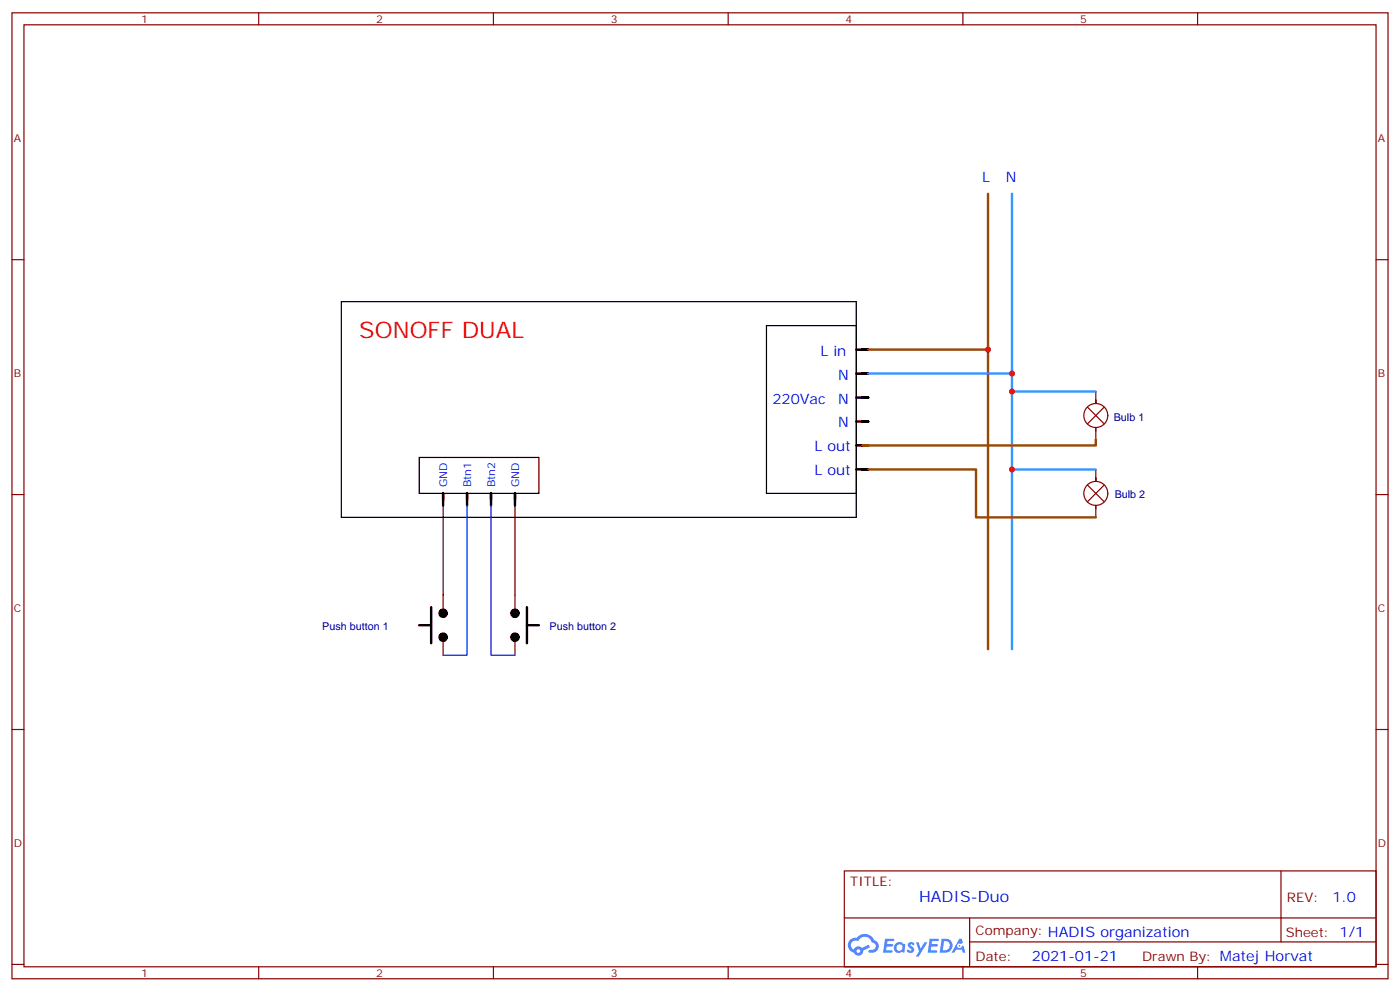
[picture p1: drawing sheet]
<svg xmlns="http://www.w3.org/2000/svg" width="412mm" height="292mm" viewBox="0 0 412 292" stroke-linecap="round" stroke-linejoin="round" font-family="sans-serif">
<g fill="none" stroke="#870000" stroke-width=".35">
<path d="M3.5 3.8h405.4v284.3h-405.4zM7.1 7.3h398.2v277.3h-398.2zM76.2 3.8v3.5M145.3 3.8v3.5M214.5 3.8v3.5M283.6 3.8v3.5M352.8 3.8v3.5M3.5 76.4h3.6M405.3 76.4h3.6M3.5 145.6h3.6M405.3 145.6h3.6M3.5 214.7h3.6"/>
<path d="M405.3 214.7h3.6M248.7 256.4h156.6v28.2h-156.6zM377.3 256.4v20.9M248.7 270.2h156.5M285.6 277.3h119.6M285.6 270.2v14.1M3.5 283.9h3.6M76.2 284.6v3.5M145.3 284.6v3.5M214.5 284.6v3.5M283.6 284.6v3.5M352.8 284.6v3.5"/>
<path d="M405.3 283.9h3.6"/>
</g>
<g fill="#5487ff">
<path d="M267.7 277.5a1.22 1.22 0 0 1 1.7 .3l-.4 .6a.47 .47 0 0 0-.3-.4 .47 .47 0 0 0-.5 .2l.1 .2a1.14 1.14 0 0 1 .8 1.7 1.14 1.14 0 0 1-1.9 0l-.2-.2 .5-.5 .7 .4a.29 .29 0 0 0 .3-.2 .29 .29 0 0 0-.2-.4 1.04 1.04 0 0 1-.6-1.7z"/>
<path d="M260.7 276.3h2.4l.3 .2-.2 .5h-1.8l-.1 .9h1.5l.3 .4-.3 .3h-1.6l-.2 1.1 1.7 .1 .2 .3-.2 .3h-2.6z"/>
<path d="M273.8 276.3h2.4l.3 .2-.1 .5h-1.8l-.2 .9h1.6l.3 .4-.4 .3h-1.6l-.1 1.1 1.7 .1 .2 .3-.2 .3h-2.6z"/>
<path d="M282.6 276.3h.7l.3 1.2-.6 .4a.69 .69 0 0 0-1 .2 .69 .69 0 0 0 .4 1 .69 .69 0 0 0 .9-.6l.5-.3 .6 2.2h-.8l-.2-.8h-1.8l-.5 .8h-.8z"/>
<path d="M269.8 277.4h.8l.6 1.8 1.1-1.8h.9l-2.6 4.2h-.8l.9-1.6z"/>
<path d="M277.4 276.3l-.6 4.1h1.3a2.11 2.11 0 0 0 2.5-2.1 2.11 2.11 0 0 0-2.5-2zM278.1 277a1.39 1.39 0 0 1 1.7 1.4 1.39 1.39 0 0 1-1.8 1.3h-.3z"/>
<path d="M263.7 277.9a1.54 1.54 0 0 0-.1 2.2 1.54 1.54 0 0 0 2.2 .1l.6 .2 .3-2.3-.2-.2h-.4a1.49 1.49 0 0 0-2.4 0zM264 278.9a.94 .94 0 0 1 1.8 0 .94 .94 0 0 1-1.8 0z"/>
<path d="M250.4 276.7a2.18 2.18 0 0 0 1.1 3.7 1.44 1.44 0 0 0 1.6 .9 1.44 1.44 0 0 0 1.2-1.5l2-1-.5-.7-1.9 .9a1.47 1.47 0 0 0-2.4 .5 1.39 1.39 0 0 1-.7-2 1.39 1.39 0 0 1 2-.4 2.12 2.12 0 0 1 2.2-1.3 2.12 2.12 0 0 1 1.9 1.7 1.14 1.14 0 0 1 1.1 1.4 1.14 1.14 0 0 1-1.7 .7 .43 .43 0 0 0-.5 .4 .43 .43 0 0 0 .4 .5 1.98 1.98 0 0 0 2.5-1.3 1.98 1.98 0 0 0-1.2-2.5 3.1 3.1 0 0 0-5.3-.7l-.9 .1zM252.3 280a.55 .55 0 0 1 1.1 0 .55 .55 0 0 1-1.1 0z"/>
<circle cx="282.6" cy="278.4" r=".26"/>
</g>
<path d="M100.5 88.8h151.7v63.5h-151.7zM225.8 95.8h26.4v49.4h-26.4zM123.5 134.7h35.2v10.5h-35.2zM130.5 148.8v26.4M151.7 148.8v26.4" fill="none" stroke="#000" stroke-width=".35"/>
<g fill="none" stroke="#000" stroke-width=".71">
<path d="M252.2 102.9h3.6h-1.8M252.2 110h3.6h-1.8M252.2 117h3.6h-1.8M252.2 124.1h3.6h-1.8M252.2 131.1h3.6h-1.8M252.2 138.2h3.6h-1.8M130.5 147v-1.8v3.6M137.6 147v-1.8v3.6M144.6 147v-1.8v3.6M151.7 147v-1.8v3.6M127 178.8v10.5M155.2 178.8v10.5"/>
<path d="M123.5 184h3.5M155.2 184h3.5"/>
</g>
<g fill="none" stroke="#870000" stroke-width=".35">
<path d="M130.5 175.2v5.3M151.7 175.2v5.3M130.5 187.6v5.3M151.7 187.6v5.3"/>
<circle cx="322.8" cy="122.3" r="3.5"/>
<circle cx="322.8" cy="145.2" r="3.5"/>
</g>
<g fill="#000" stroke="#000" stroke-width=".71">
<circle cx="130.5" cy="180.5" r="1.06"/>
<circle cx="130.5" cy="187.6" r="1.06"/>
<circle cx="151.7" cy="187.6" r="1.06"/>
<circle cx="151.7" cy="180.5" r="1.06"/>
</g>
<path d="M137.6 148.8v44.1h-7.1M144.6 148.8v44.1h7.1" fill="none" stroke="#00f" stroke-width=".35"/>
<path d="M320.3 119.8l5 5M322.8 117.7v1.1v-1.1M322.8 115.3v3.5M325.3 119.8l-5 5M322.8 126.9v-1.1v3.6M322.8 138.2v3.5M320.3 142.8l5 4.9M322.8 149.8v-1v3.5M322.8 140.7v1v-1M325.3 142.8l-5 4.9" fill="none" stroke="#850000" stroke-width=".35"/>
<path d="M291 57v134.1M255.8 102.9h35.2M255.8 138.2h31.7v14.1h35.3M322.8 129.4v1.7h-68.8" fill="none" stroke="#964a00" stroke-width=".71"/>
<path d="M298.1 57v134.1M255.8 110h42.3M298.1 115.3h24.7M298.1 138.2h24.7" fill="none" stroke="#39f" stroke-width=".71"/>
<g fill="#c00">
<circle cx="291" cy="102.9" r=".88"/>
<circle cx="298.1" cy="115.3" r=".88"/>
<circle cx="298.1" cy="138.2" r=".88"/>
<circle cx="298.1" cy="110" r=".88"/>
</g>
<text font-size="6.7" fill="#f00" x="105.8" y="99.4">SONOFF DUAL</text>
<text font-size="4.6" fill="#00f" x="270.8" y="265.4">HADIS-Duo</text>
<g font-size="4.2" fill="#00f">
<text x="289.3" y="53.5">L</text>
<text x="296.3" y="53.5">N</text>
<text x="241.7" y="104.7">L in</text>
<text x="246.9" y="111.7">N</text>
<text x="227.5" y="118.8">220Vac</text>
<text x="246.9" y="118.8">N</text>
<text x="246.9" y="125.8">N</text>
<text x="239.9" y="132.9">L out</text>
<text x="239.9" y="139.9">L out</text>
<text x="392.5" y="265.6">1.0</text>
<text x="304" y="283">2021-01-21</text>
</g>
<g font-size="3.9" fill="#800">
<text x="250.5" y="260.9">TITLE:</text>
<text x="379.1" y="265.6">REV:</text>
<text x="287.4" y="275.1">Company: HADIS organization</text>
<text x="378.7" y="275.8">Sheet: 1/1</text>
<text x="287.4" y="282.8">Date:</text>
<text x="336.4" y="282.9">Drawn By: Matej Horvat</text>
</g>
<g font-size="3.2" fill="#800">
<text x="41.6" y="6.8">1</text>
<text x="110.8" y="6.8">2</text>
<text x="179.9" y="6.8">3</text>
<text x="249.1" y="6.8">4</text>
<text x="318.2" y="6.8">5</text>
<text x="4.1" y="41.9">A</text>
<text x="405.9" y="41.9">A</text>
<text x="4.1" y="111">B</text>
<text x="405.9" y="111">B</text>
<text x="4.1" y="180.2">C</text>
<text x="405.9" y="180.2">C</text>
<text x="4.1" y="249.3">D</text>
<text x="405.9" y="249.3">D</text>
<text x="41.6" y="287.6">1</text>
<text x="110.8" y="287.6">2</text>
<text x="179.9" y="287.6">3</text>
<text x="249.1" y="287.6">4</text>
<text x="318.2" y="287.6">5</text>
</g>
<g font-size="3.2" fill="#000080">
<text x="328.1" y="124.1">Bulb 1</text>
<text x="328.4" y="146.6">Bulb 2</text>
<text x="94.9" y="185.3">Push button 1</text>
<text x="161.9" y="185.3">Push button 2</text>
</g>
<g font-size="3.2" fill="#00f">
<text x="131.7" y="143.5" transform="rotate(-90 131.7 143.5)">GND</text>
<text x="138.8" y="143.5" transform="rotate(-90 138.8 143.5)">Btn1</text>
<text x="145.8" y="143.5" transform="rotate(-90 145.8 143.5)">Btn2</text>
<text x="152.9" y="143.5" transform="rotate(-90 152.9 143.5)">GND</text>
</g>
</svg>
